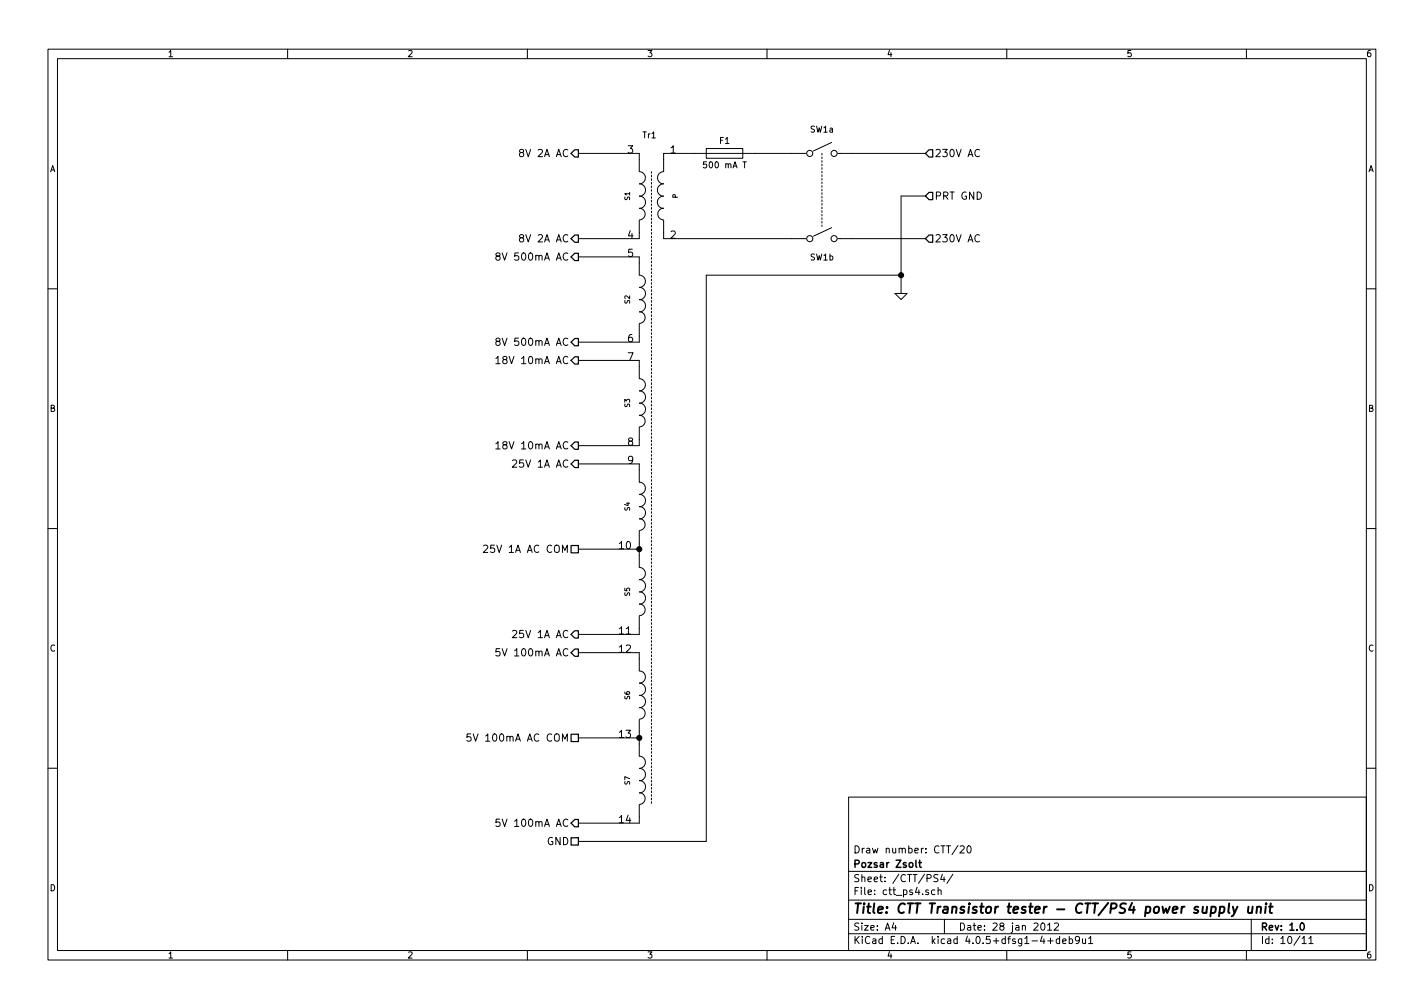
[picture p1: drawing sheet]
<svg xmlns="http://www.w3.org/2000/svg" width="297mm" height="210mm" viewBox="0 0 297 210" stroke-linecap="round" stroke-linejoin="round" font-family="sans-serif">
<g fill="none" stroke="#000" stroke-width=".21">
<path d="M10 10.3h277v189.9h-277zM12 12.2h273v186.1h-273zM60 10.3v1.9M110 10.3v1.9M160 10.3v1.9M210 10.3v1.9M260 10.3v1.9M108.7 31.8l-.3-.3v-.2l.3-.1h.4l.1 .3v.2l-.7 .2-.1 .2v.3l.3 .3h.2l.3-.3v-.3l-.3-.3M120.6 32h12.7v3.8M133.4 35.8a1.27 1.27 0 0 1 1.2 1.3 1.27 1.27 0 0 1-1.2 1.2 1.3 1.3 0 0 1 1.2 1.3 1.3 1.3 0 0 1-1.2 1.3M138.4 35.8a1.27 1.27 0 0 0-1.2 1.3 1.27 1.27 0 0 0 1.2 1.2 1.3 1.3 0 0 0-1.3 1.3 1.3 1.3 0 0 0 1.3 1.3M147.3 31h7.6v2h-7.6z"/>
<path d="M147.3 32h7.6zM147.3 32h-8.9v3.8M154.9 32h13.2M155 33.8h.7M173.5 29.7l-3.8 1.8M174.8 32h18.2M204.3 31.3a.72 .72 0 0 0-1 .5 .72 .72 0 0 0 .7 .9l.3-.2M103.7 53.4l-.3-.3 .1-.2 .2-.1h.5l.1 .3-.1 .2-.6 .2-.2 .2v.3l.3 .3h.3l.3-.3v-.3l-.3-.3M108.7 49.6l-.3-.3v-.2l.3-.2 .4 .1 .1 .2v.2l-.7 .3-.1 .2v.3l.3 .3h.2l.3-.3v-.3l-.3-.3M120.6 53.6h12.7v3.8M133.3 46v3.8h-12.7M133.4 57.4a1.27 1.27 0 0 1 1.2 1.3 1.27 1.27 0 0 1-1.2 1.2 1.3 1.3 0 0 1 1.2 1.3 1.3 1.3 0 0 1-1.2 1.3"/>
<path d="M133.4 40.9a1.3 1.3 0 0 1 1.2 1.3 1.3 1.3 0 0 1-1.2 1.3M133.4 43.4a1.22 1.22 0 0 1 1.2 1.2 1.22 1.22 0 0 1-1.2 1.3M138.4 40.9a1.3 1.3 0 0 0-1.3 1.3 1.3 1.3 0 0 0 1.3 1.3M138.4 43.4a1.22 1.22 0 0 0-1.2 1.2 1.22 1.22 0 0 0 1.2 1.3M138.4 46v3.8h29.7M173.5 47.5l-3.8 1.8M174.8 49.8h18.2M188 57.4h-40.7v118.1h-26.7M193 40.9h-5v20.3M204.3 49.1a.72 .72 0 0 0-1 .5 .72 .72 0 0 0 .7 .9l.3-.2M10 60.2h2M103.4 74.8l.5-.5v1.6"/>
<path d="M103.4 75.9h.9M103.7 71.2l-.3-.3 .1-.2 .2-.2 .5 .1 .1 .2-.1 .2-.6 .3-.2 .2v.3l.3 .3h.3l.3-.3v-.3l-.3-.3M120.6 75.2h12.7v3.8M133.3 67.6v3.8h-12.7M133.4 79a1.27 1.27 0 0 1 1.2 1.3 1.27 1.27 0 0 1-1.2 1.2 1.3 1.3 0 0 1 1.2 1.3 1.3 1.3 0 0 1-1.2 1.3M133.4 62.5a1.3 1.3 0 0 1 1.2 1.3 1.3 1.3 0 0 1-1.2 1.3M133.4 65a1.22 1.22 0 0 1 1.2 1.2 1.22 1.22 0 0 1-1.2 1.3M186.7 61.2h2.5l-1.2 1.3zM285 60.2h2M103.4 92.6l.5-.5v1.5M103.4 93.6h.9M106.9 96.1l.6-.2 .3 .5-.9 1.1h.9"/>
<path d="M120.6 96.8h12.7v3.8M133.3 89.1v3.9h-12.7M133.4 84.1a1.3 1.3 0 0 1 1.2 1.3 1.3 1.3 0 0 1-1.2 1.3M133.4 86.6a1.22 1.22 0 0 1 1.2 1.2 1.22 1.22 0 0 1-1.2 1.2M10 110.3h2M100.9 113.9l.5-.2 .4 .4-1 1.1h1M120.6 114.5h12.7M133.3 110.7v7.7M133.4 118.4a1.27 1.27 0 0 1 1.2 1.2 1.27 1.27 0 0 1-1.2 1.3 1.3 1.3 0 0 1 1.2 1.3 1.3 1.3 0 0 1-1.2 1.3M133.4 100.6a1.27 1.27 0 0 1 1.2 1.2 1.27 1.27 0 0 1-1.2 1.3 1.3 1.3 0 0 1 1.2 1.3 1.3 1.3 0 0 1-1.2 1.3M133.4 105.7a1.3 1.3 0 0 1 1.2 1.3 1.3 1.3 0 0 1-1.2 1.2M133.4 108.2a1.22 1.22 0 0 1 1.2 1.2 1.22 1.22 0 0 1-1.2 1.2"/>
<path d="M285 110.3h2M104.2 135.3h-.7l-.1 .7 .3-.1 .5 .1 .1 .5-.3 .3-.6-.1M106.9 131.6l.6-.1 .3 .4-.9 1.1h.9M120.6 136.1h12.7v3.8M133.3 128.5v3.8h-12.7M133.4 139.9a1.27 1.27 0 0 1 1.2 1.3 1.27 1.27 0 0 1-1.2 1.3 1.3 1.3 0 0 1 1.2 1.3 1.3 1.3 0 0 1-1.2 1.3M133.4 123.4a1.3 1.3 0 0 1 1.2 1.3 1.3 1.3 0 0 1-1.2 1.3M133.4 126a1.22 1.22 0 0 1 1.2 1.2 1.22 1.22 0 0 1-1.2 1.2M98.2 153.1h-.7l-.1 .7 .2-.1h.5l.2 .6-.3 .3-.6-.1M120.6 153.9h12.7M133.3 150.1v7.6M133.4 145a1.3 1.3 0 0 1 1.2 1.3 1.3 1.3 0 0 1-1.2 1.3"/>
<path d="M133.4 147.6a1.22 1.22 0 0 1 1.2 1.2 1.22 1.22 0 0 1-1.2 1.2M133.4 157.7a1.27 1.27 0 0 1 1.2 1.3 1.27 1.27 0 0 1-1.2 1.3 1.3 1.3 0 0 1 1.2 1.3 1.3 1.3 0 0 1-1.2 1.3M10 160.2h2M104.2 170.9h-.7l-.1 .7 .3-.2 .5 .1 .1 .6-.3 .3-.6-.2M133.3 167.9v3.8h-12.7M133.4 162.8a1.3 1.3 0 0 1 1.2 1.3 1.3 1.3 0 0 1-1.2 1.3M133.4 165.3a1.22 1.22 0 0 1 1.2 1.3 1.22 1.22 0 0 1-1.2 1.2M177 166.3h108v32h-108zM199.8 176.3l-1.2 2M200.3 176.6l.6-.2 .2 .5-.9 1h.9M201.9 176.6l.2-.2a.8 .8 0 0 1 .5 .8 .8 .8 0 0 1-.5 .7l-.4-.5zM285 160.2h2"/>
<path d="M60 198.3v1.9M110 198.3v1.9M160 198.3v1.9M177 194.8h108M177 191.8h108M177 187.8h108M177 181.8h108M186.4 192.5l-.3 1h.9M186.8 193v1M193.7 185.7l-.4-.1-.2 .2 .1 .2 .5 .2v.3h-.6M195 185.7l-.4-.1-.3 .3 .1 .6 .2 .1 .4-.1M195.7 182.5l-.6-.1-.3 .3 .1 .3 .7 .4v.4l-.2 .1-.6-.1"/>
<path d="M195.7 185.7l.2-.1 .4 .1v.9M195.7 185.1v1.5M196.6 182.3l-.4 1.1h1M196.9 182.9v1M197 191.8v3M198.8 182.3l-1.3 2M210 198.3v1.9M217.2 192.7l.2-.2a.8 .8 0 0 1 .6 .8 .8 .8 0 0 1-.6 .7l-.3-.5zM218.5 193l.4-.5v1.5M218.5 194h.9M218.5 196.3h1.2M219.1 195.7v1.1"/>
<path d="M219.9 192.7l.6-.2 .3 .5-.9 1h.9M221 195.9l-.4-.1-.3 .3 .1 .6 .2 .1 .4-.1M221 195.3v1.5M221.7 196.3l.7-.1-.1-.3-.4-.1-.2 .2v.7h.6M223 195.9l.5-.1 .2 .3-.1 .6h-.6M223 195.3v1.5M225.2 196l-.3 .3h-.3l-.3-.3v-.4l.3-.3h.3l.3 .3a1.01 1.01 0 0 1-.5 1.2h-.2M225.8 195.8l.1 .9 .3 .1 .2-.1M226.4 195.8v1M227.1 195.8l.4-.5v1.5M227.1 196.8h.8M260 198.3v1.9"/>
<path d="M261 191.8v6.5M271.6 195.8l.4-.5v1.5M271.6 196.8h.9M273 195.8l.5-.5v1.5M273 196.8h.9"/>
<circle cx="168.9" cy="32" r=".63"/>
<circle cx="174" cy="32" r=".63"/>
<circle cx="168.9" cy="49.8" r=".63"/>
<circle cx="174" cy="49.8" r=".63"/>
</g>
<path d="M191.1 179.4v1.3l.2 .2M191.6 179.9h.6M191.8 179.4v1.3l.4 .2M271.3 192.7l.3-.2a.8 .8 0 0 1 .5 .8 .8 .8 0 0 1-.5 .7l-.4-.5z" fill="none" stroke="#000" stroke-width=".3"/>
<g fill="none" stroke="#000" stroke-width=".41">
<path d="M252.7 189.2l.6-.1 .3 .2-.2 1a.67 .67 0 0 1-.8 0M254.5 189.2l.6-.1 .3 .2-.2 1a.67 .67 0 0 1-.8 0M254.5 189.1l-.2 2M256.4 188.4l-.2 1.8 .3 .2M257.2 189.1l.3 1.3M258.1 189.1l-.8 1.8-.4 .2M260.4 189.1v1.2l.4 .1 .3-.1M261.3 189.1l-.2 1.3M262.2 189.3l.3-.2 .5 .1-.1 1.2M262.2 189.1l-.1 1.3M264 189.1l-.1 1.3M264.1 188.4v.2l.1-.1-.1-.1v.2"/>
<path d="M264.7 189.1h.8M265.1 188.4l-.2 1.8v.1l.4 .1"/>
</g>
<path d="M135.9 35.8v132.1M171.4 32v15.2" fill="none" stroke="#000" stroke-width=".21" stroke-dasharray=".3 .4"/>
<g fill="#000" stroke="#000" stroke-width=".25">
<circle cx="188" cy="57.4" r=".51"/>
<circle cx="133.4" cy="114.5" r=".51"/>
<circle cx="133.4" cy="153.9" r=".51"/>
</g>
<g fill="none" stroke="#000" stroke-width=".25">
<path d="M119.9 31.2h.7v1.6h-.7l-.8-.8zM193.8 31.2h.8v1.6h-.8l-.8-.8zM119.9 52.8h.7v1.6h-.7l-.8-.8zM119.9 49h.7v1.5h-.7l-.8-.7zM193.8 40.1h.8v1.6h-.8l-.8-.8zM193.8 49h.8v1.5h-.8l-.8-.7zM119.1 71.4l.8-.8h.7v1.5h-.7zM119.9 74.4h.7v1.5h-.7l-.8-.7zM119.9 96h.7v1.5h-.7l-.8-.7zM119.9 92.2h.7v1.5h-.7l-.8-.7zM119.1 113.8h1.5v1.5h-1.5zM119.1 136.1l.8-.7h.7v1.5h-.7z"/>
<path d="M119.9 131.6h.7v1.5h-.7l-.8-.8zM119.1 153.2h1.5v1.5h-1.5zM119.1 174.7h1.5v1.6h-1.5zM119.9 170.9h.7v1.6h-.7l-.8-.8z"/>
</g>
<text font-size="2.8" x="178" y="190.5">Title: CTT Transistor tester - CTT/PS4 power supply unit</text>
<g font-size="2.1">
<text x="109.2" y="32.8">8V 2A AC</text>
<text x="130.8" y="32">3</text>
<text x="139.7" y="32">1</text>
<text x="195" y="32.8">230V AC</text>
<text x="195" y="41.7">PRT GND</text>
<text x="109.2" y="50.5">8V 2A AC</text>
<text x="130.8" y="53.6">5</text>
<text x="130.8" y="49.8">4</text>
<text x="139.7" y="49.8">2</text>
<text x="195" y="50.5">230V AC</text>
<text x="104.9" y="54.4">8V 500mA AC</text>
<text x="130.8" y="71.4">6</text>
<text x="104.9" y="75.9">18V 10mA AC</text>
<text x="104.9" y="72.1">8V 500mA AC</text>
<text x="130.8" y="75.2">7</text>
<text x="104.9" y="93.7">18V 10mA AC</text>
<text x="130.8" y="93">8</text>
<text x="108" y="97.5">25V 1A AC</text>
<text x="130.8" y="96.8">9</text>
<text x="102.4" y="115.3">25V 1A AC COM</text>
<text x="128.9" y="114.5">10</text>
<text x="104.9" y="136.9">5V 100mA AC</text>
<text x="108" y="133.1">25V 1A AC</text>
<text x="128.9" y="132.3">11</text>
<text x="128.9" y="136.1">12</text>
<text x="99.4" y="154.7">5V 100mA AC COM</text>
<text x="128.9" y="153.9">13</text>
<text x="104.9" y="172.5">5V 100mA AC</text>
<text x="128.9" y="171.7">14</text>
<text x="114" y="176.3">GND</text>
<text x="178" y="178">Draw number: CTT/20</text>
<text x="178" y="184">Sheet: /CTT/PS4/</text>
<text x="178" y="181">Pozsar Zsolt</text>
<text x="178" y="186.7">File: ctt_ps4.sch</text>
<text x="178" y="196.9">KiCad E.D.A. kicad 4.0.5+dfsg1-4+deb9u1</text>
<text x="178" y="194.1">Size: A4</text>
<text x="200" y="194.1">Date: 28 jan 2012</text>
<text x="263" y="194.1">Rev: 1.0</text>
<text x="263" y="196.9">Id: 10/11</text>
</g>
<g font-size="1.8">
<text x="35" y="11.9">1</text>
<text x="85" y="11.9">2</text>
<text x="135" y="11.9">3</text>
<text x="185" y="11.9">4</text>
<text x="235" y="11.9">5</text>
<text x="285" y="11.9">6</text>
<text x="134" y="28.8">Tr1</text>
<text x="150.1" y="30">F1</text>
<text x="169" y="27.6">SW1a</text>
<text x="10.4" y="35.9">A</text>
<text x="147.2" y="35.1">500 mA T</text>
<text x="285.4" y="35.9">A</text>
<text x="169" y="54.3">SW1b</text>
<text x="10.4" y="85.9">B</text>
<text x="285.4" y="85.9">B</text>
<text x="10.4" y="135.9">C</text>
<text x="285.4" y="135.9">C</text>
<text x="10.4" y="185.9">D</text>
<text x="285.4" y="185.9">D</text>
<text x="35" y="199.9">1</text>
<text x="85" y="199.9">2</text>
<text x="135" y="199.9">3</text>
<text x="185" y="199.9">4</text>
<text x="235" y="199.9">5</text>
<text x="285" y="199.9">6</text>
</g>
<g font-size="1.4">
<text x="131.4" y="41.8" transform="rotate(-90 131.4 41.8)">S1</text>
<text x="141.4" y="41.3" transform="rotate(-90 141.4 41.3)">P</text>
<text x="131.4" y="63.3" transform="rotate(-90 131.4 63.3)">S2</text>
<text x="131.4" y="84.9" transform="rotate(-90 131.4 84.9)">S3</text>
<text x="131.4" y="106.5" transform="rotate(-90 131.4 106.5)">S4</text>
<text x="131.4" y="124.3" transform="rotate(-90 131.4 124.3)">S5</text>
<text x="131.4" y="145.9" transform="rotate(-90 131.4 145.9)">S6</text>
<text x="131.4" y="163.7" transform="rotate(-90 131.4 163.7)">S7</text>
</g>
</svg>
